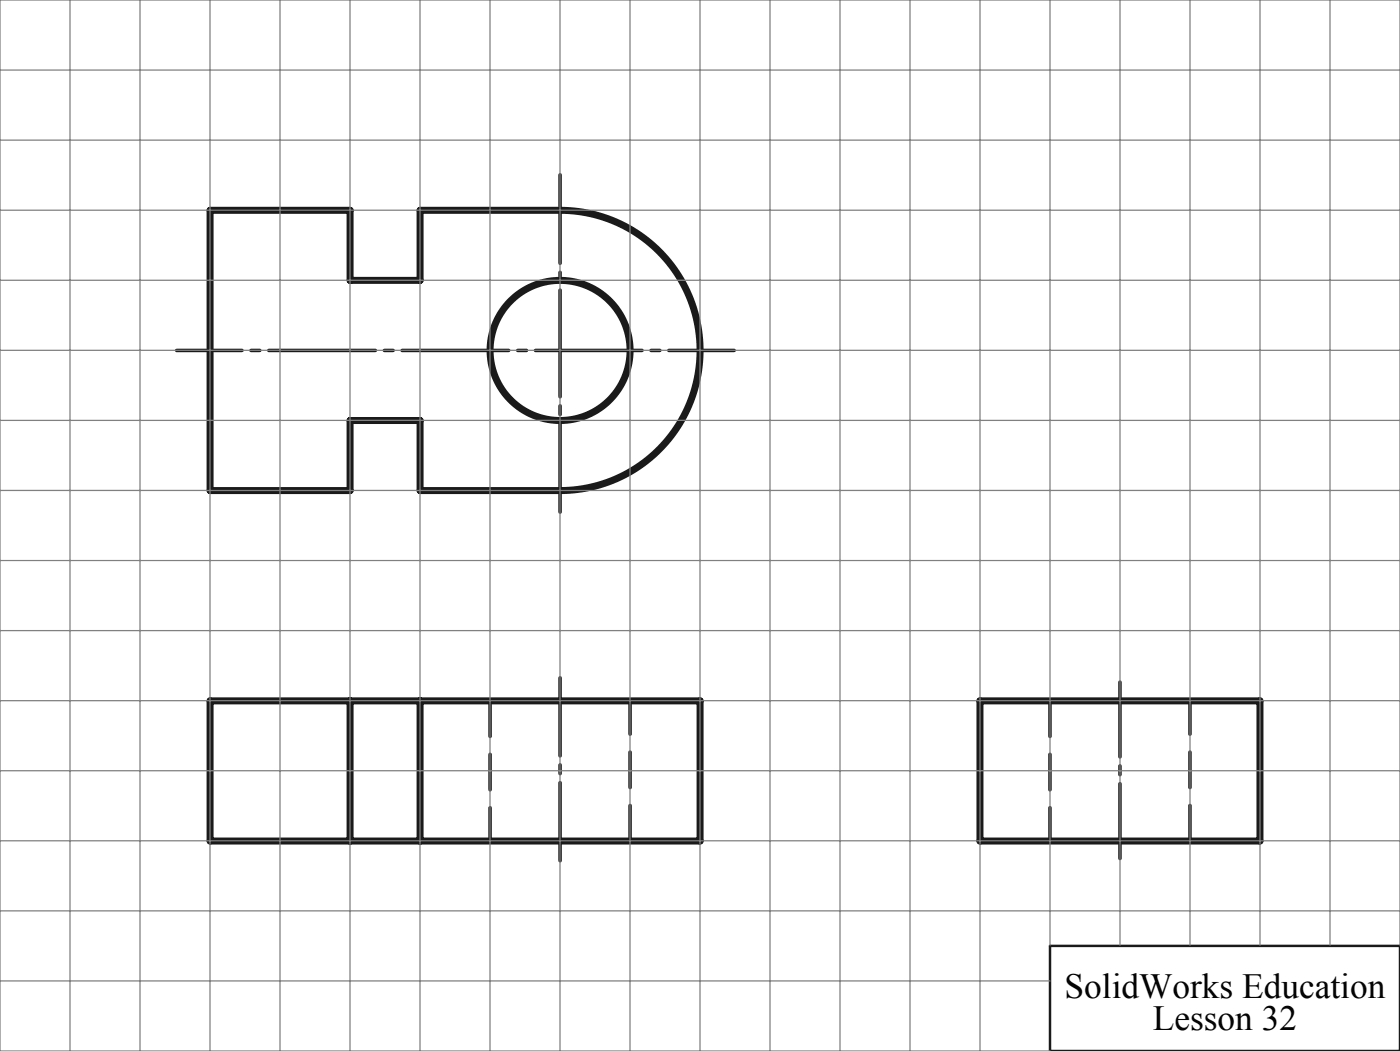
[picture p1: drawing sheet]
<svg xmlns="http://www.w3.org/2000/svg" width="200mm" height="150mm" viewBox="0 0 200 150" stroke-linecap="round" stroke-linejoin="round" font-family="sans-serif">
<g fill="none" stroke="#191924" stroke-width="1" stroke-linecap="butt">
<path d="M80 30a20 20 0 0 1 20 20 20 20 0 0 1-20 20"/>
<circle cx="80" cy="50" r="10"/>
</g>
<path d="M150 135h50v15h-50z" fill="none" stroke="#191924" stroke-width=".35"/>
<path d="M80 24.9v48.2" fill="none" stroke="#191924" stroke-width=".5" stroke-dasharray="15.2 1.3 1.3 1.3" stroke-dashoffset="2.6"/>
<path d="M80 122.9v-26.2" fill="none" stroke="#191924" stroke-width=".5" stroke-dasharray="15.2 1.3 1.3 1.3" stroke-dashoffset="4.1"/>
<path d="M104.9 50h-79.7" fill="none" stroke="#191924" stroke-width=".5" stroke-dasharray="15.2 1.3 1.3 1.3" stroke-dashoffset="5.9"/>
<path d="M160 122.5v-25.2" fill="none" stroke="#191924" stroke-width=".5" stroke-dasharray="15.2 1.3 1.3 1.3" stroke-dashoffset="4.6"/>
<path d="M70 100v20M150 100v20M90 120v-20M170 120v-20" fill="none" stroke="#191924" stroke-width=".5" stroke-dasharray="5.1 2.5"/>
<path d="M80 30h-20v10h-10v-10h-20v40h20v-10h10v10h20M30 100h70v20h-70zM50 100v20M60 100v20M140 100h40v20h-40z" fill="none" stroke="#191924" stroke-width="1"/>
<g fill="none" stroke="#808080" stroke-width=".18">
<path d="M0 10h200M10 0v150M20 0v150M30 0v150M40 0v150M50 0v150M60 0v150M70 0v150M80 0v150M90 0v150M100 0v150M110 0v150"/>
<path d="M120 0v150M130 0v150M140 0v150M150 0v134.9M160 0v134.9M170 0v134.9M180 0v134.9M190 0v134.9M0 30h200M0 20h200M0 50h200M0 40h200"/>
<path d="M0 70h200M0 60h200M0 90h200M0 80h200M0 110h200M0 100h200M0 130h200M0 120h200M200 134.9v-134.9h-200v150h150M0 140h150"/>
</g>
<g font-size="5">
<text x="152.1" y="142.4">SolidWorks Education</text>
<text x="164.7" y="147">Lesson 32</text>
</g>
</svg>
